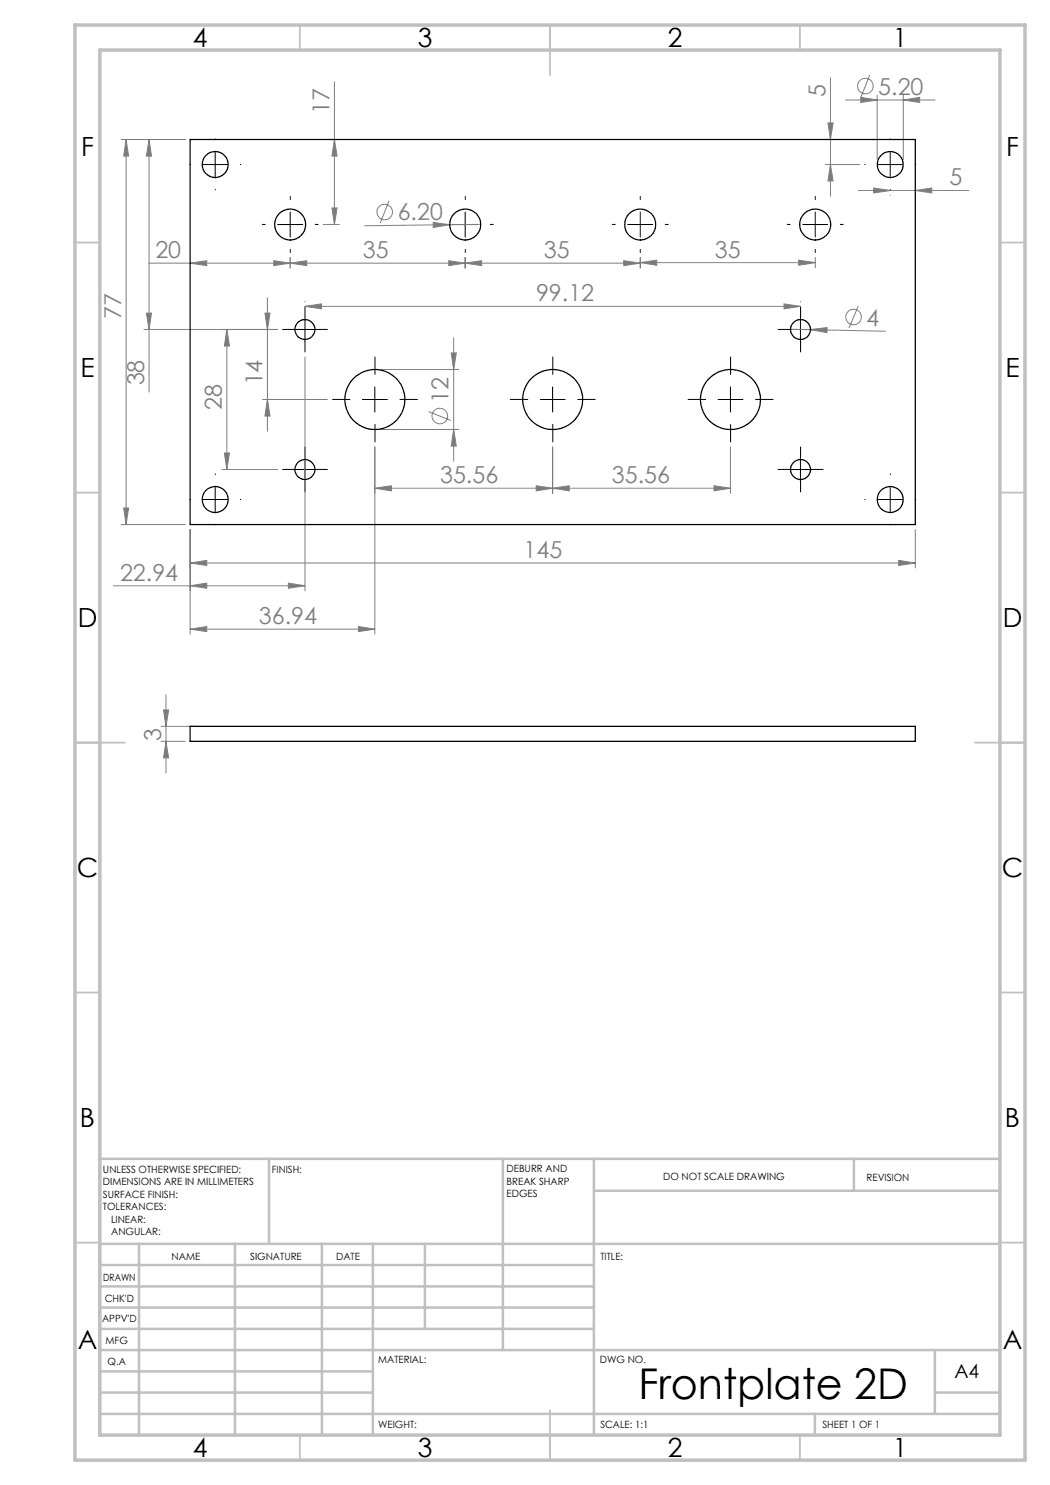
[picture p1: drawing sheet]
<svg xmlns="http://www.w3.org/2000/svg" width="210mm" height="297mm" viewBox="0 0 210 297" stroke-linecap="round" stroke-linejoin="round" font-family="sans-serif">
<g fill="none" stroke="#808080" stroke-width=".2">
<path d="M66.9 16.4v28.5M166.1 15.6v23.7M169.1 20h17.9M172.2 19.5l3.2 .5-3.2 .5zM174 15l-1.8 4.4M175.4 19v12.9M180.7 20l3.2-.5v1zM180.7 19v12.9M24.2 27.9h12.8M25.2 27.9l.5 3.3h-1zM25.2 27.9v77M29.8 27.9l.5 3.3h-1z"/>
<path d="M29.8 27.9v50.5M66.9 27.9l.5 3.3h-1zM165.1 32.9h6.8M165.6 24.6h1l-.5 3.3zM166.1 32.9l.5 3.3h-1zM171.7 38.1h22.1M174.7 37.6l3.3 .5-3.3 .5zM178 39v.1M183.1 38.1l3.2-.5v1zM29.8 52.6h98.3M38 52.6l3.3-.5v1zM53.5 59.5v26.8"/>
<path d="M54.8 52.1l3.2 .5-3.2 .5zM58 51.5v2.1M58 52.6l3.3-.5v1zM64.6 44.9h3.3M66.4 41.6h1l-.5 3.3zM77.8 40.2l-1.7 4.4M86.6 44.5l3.4 .4-3.4 .6zM89.7 52.1l3.3 .5-3.3 .5zM90 44.9l-17 .3M93 52.6l3.3-.5v1zM93 51.5v2.1M96.1 44.9h-6.1"/>
<path d="M124.7 52.1l3.4 .5-3.4 .5zM128.1 52.5l3.2-.5v1.1zM128.1 51.5v2.1M128.1 52.5h35M159.7 52l3.4 .5-3.4 .6zM163.1 51.5v2M29.3 62.6h1l-.5 3.3zM45.4 65.9l.5 3.3h-1zM45.4 65.9v28M52.5 79.9h13M53 62.6h1l-.5 3.3zM53.5 79.9l.5 3.3h-1z"/>
<path d="M55.5 65.9h-26.7M61 71.4v46.7M61 61.3l3.3-.5v1zM61 60.3v.1M61 61.3h99.1M76 73.9h15.8M90.2 70.6h1.1l-.6 3.3zM90.7 67.6v24.6M156.8 60.8l3.3 .5-3.3 .5zM158.1 65.9h4M160.1 60.3v.1M162.1 65.9l3.3-.4v1z"/>
<path d="M162.1 65.9l15 .3M171.7 61.2l-1.9 4.4M44.4 93.9h11.1M44.9 90.6h1l-.5 3.3zM75 97.6l3.3-.4v1zM75 89.4v37.4M75 97.6h71.1M76 85.9h15.8M85.7 82.3l4.5 1.8M90.7 85.9l.6 3.3h-1.1zM107.2 97.2l3.3 .4-3.3 .6zM110.5 97.6l3.3-.4v1z"/>
<path d="M110.5 89.4v9.3M142.8 97.2l3.3 .4-3.3 .6zM146.1 89.4v9.3M22.7 117.2h38.3M24.2 104.9h12.8M24.7 101.6h1l-.5 3.3zM38 117.2l3.3-.6v1zM38 105.9v20.9M38 112.6l3.3-.5v1zM38 112.6h145.1M57.7 116.6l3.3 .6-3.3 .4zM179.7 112.1l3.4 .5-3.4 .5z"/>
<path d="M183.1 105.9v7.7M33.2 138.9v15.7M38 125.8l3.3-.5v1zM38 125.8h37M71.7 125.3l3.3 .5-3.3 .5zM32.2 145.3h7.2M32.2 148.3h4.8M32.7 142h1l-.5 3.3zM33.2 148.3l.5 3.3h-1z"/>
<circle cx="173.1" cy="17.2" r="1.56"/>
<circle cx="76.9" cy="42.4" r="1.56"/>
<circle cx="170.7" cy="63.4" r="1.55"/>
<circle cx="88" cy="83.2" r="1.56"/>
</g>
<g fill="none" stroke="#000" stroke-width=".2" stroke-dasharray="15.2 1.3 1.3 1.3">
<path d="M38.1 32.9h-.1M43.1 27.9v-.1M43.1 37.9v.1M48.1 32.9h.1M58.1 39.9v-.6M93.1 39.9v-.6M128.1 39.9v-.6M163.1 39.9v-.6M173.1 32.9h-.1M178.1 27.9v-.1M178.1 37.9v.1M183.1 32.9h.1"/>
<path d="M53.1 44.9h-.6M58.1 49.9v.6M63.1 44.9h.6M88.1 44.9h-.6M93.1 49.9v.6M98.1 44.9h.6M123.1 44.9h-.6M128.1 49.9v.6M133.1 44.9h.6M158.1 44.9h-.6M163.1 49.9v.6M168.1 44.9h.6"/>
<path d="M58.5 65.9h-2M61 63.4v-2M61 68.4v2M63.5 65.9h2M70 79.9h-3.5M75 74.9v-3.5M80 79.9h3.5M105.6 79.9h-3.5M110.6 74.9v-3.5M115.6 79.9h3.5M141.1 79.9h-3.5M146.1 74.9v-3.5"/>
<path d="M151.1 79.9h3.5M157.6 65.9h-2M160.1 63.4v-2M160.1 68.4v2M162.6 65.9h2M38.1 99.9h-.1M43.1 94.9v-.1M48.1 99.9h.1M58.5 93.9h-2M61 91.4v-2M61 96.4v2M63.5 93.9h2"/>
<path d="M75 84.9v3.5M110.6 84.9v3.5M146.1 84.9v3.5M157.6 93.9h-2M160.1 91.4v-2M160.1 96.4v2M162.6 93.9h2M173.1 99.9h-.1M178.1 94.9v-.1M183.1 99.9h.1M43.1 104.9v.1M178.1 104.9v.1"/>
</g>
<g fill="none" stroke="#000" stroke-width=".2">
<path d="M40.5 32.9h5M43 30.4v5M175.5 32.9h5.1M178 30.4v5M55.5 44.9h5M58 42.4v5M90.6 44.9h4.9M93 42.4v5M125.6 44.9h4.9M128.1 42.4v5M160.5 44.9h5M163.1 42.4v5"/>
<path d="M58.5 65.9h5M61 63.4v5M72.5 79.9h5M75 77.4v5M108.1 79.9h4.9M110.5 77.4v5M143.6 79.9h5M146.1 77.4v5M157.6 65.9h5M160.1 63.4v5M40.5 99.9h5M43 97.4v5"/>
<path d="M58.5 93.9h5M61 91.4v5M157.6 93.9h5M160.1 91.4v5M175.5 99.9h5.1M178 97.4v5"/>
</g>
<g fill="none" stroke="#c0c0c0" stroke-width=".35">
<path d="M60 5v5M110 5v10M160 5v5M15 48.5h5M200 48.5h5M15 98.5h5M200 98.5h5M15 148.5h10M195 148.5h10M15 198.5h5M200 198.5h5M15 248.5h5"/>
<path d="M200 248.5h5M60 287v5M110 282v10M160 287v5"/>
</g>
<g fill="none" stroke="#c0c0c0" stroke-width=".5">
<path d="M53.8 231.8v17M100.6 231.8v38.2M118.8 231.8v55.2M118.8 238.2h81.2M170.8 231.8v6.4M200 231.8h-180v55.2M20 248.8h180M20 257.3h98.8M20 253h98.8M27.8 248.8v38.2M47 248.8v38.2M64.4 248.8v38.2"/>
<path d="M74.6 248.8v38.2M85 248.8v17M20 265.8h98.8M20 261.5h98.8M20 278.5h54.6M20 274.3h54.6M20 270h180M187 278.5h13M187 270v12.8M20 282.8h180M163 282.8v4.2"/>
</g>
<path d="M15 5h190v287h-190zM20 10h180v277h-180z" fill="none" stroke="#c0c0c0" stroke-width=".7"/>
<g fill="#808080">
<path d="M86.6 44.5l3.4 .4-3.4 .6z"/>
<path d="M162.1 65.9l3.3-.4v1z"/>
<path d="M54.8 52.1l3.2 .5-3.2 .5zM38 52.6l3.3-.5v1zM57.7 116.6l3.3 .6-3.3 .4zM38 117.2l3.3-.6v1zM71.7 125.3l3.3 .5-3.3 .5zM38 125.8l3.3-.5v1z"/>
<path d="M38 112.6l3.3-.5v1zM179.7 112.1l3.4 .5-3.4 .5zM172.2 19.5l3.2 .5-3.2 .5zM180.7 20l3.2-.5v1zM58 52.6l3.3-.5v1zM89.7 52.1l3.3 .5-3.3 .5zM93 52.6l3.3-.5v1zM124.7 52.1l3.4 .5-3.4 .5zM128.1 52.5l3.2-.5v1.1zM159.7 52l3.4 .5-3.4 .6zM174.7 37.6l3.3 .5-3.3 .5zM183.1 38.1l3.2-.5v1zM75 97.6l3.3-.4v1zM107.2 97.2l3.3 .4-3.3 .6zM110.5 97.6l3.3-.4v1zM142.8 97.2l3.3 .4-3.3 .6zM61 61.3l3.3-.5v1zM156.8 60.8l3.3 .5-3.3 .5z"/>
<path d="M24.7 101.6h1l-.5 3.3zM25.2 27.9l.5 3.3h-1zM66.4 41.6h1l-.5 3.3zM66.9 27.9l.5 3.3h-1zM166.1 32.9l.5 3.3h-1zM165.6 24.6h1l-.5 3.3zM29.3 62.6h1l-.5 3.3zM29.8 27.9l.5 3.3h-1z"/>
<path d="M32.7 142h1l-.5 3.3zM33.2 148.3l.5 3.3h-1zM53 62.6h1l-.5 3.3zM53.5 79.9l.5 3.3h-1zM45.4 65.9l.5 3.3h-1zM44.9 90.6h1l-.5 3.3zM90.2 70.6h1.1l-.6 3.3zM90.7 85.9l.6 3.3h-1.1z"/>
</g>
<g fill="none" stroke="#000" stroke-width=".25">
<path d="M38 27.9h145.1v77h-145.1zM38 145.3h145.1v3h-145.1z"/>
<circle cx="43" cy="32.9" r="2.61"/>
<circle cx="178" cy="32.9" r="2.61"/>
<circle cx="58" cy="44.9" r="3.1"/>
<circle cx="93" cy="44.9" r="3.1"/>
<circle cx="128" cy="44.9" r="3.1"/>
<circle cx="163.1" cy="44.9" r="3.1"/>
<circle cx="61" cy="65.9" r="2.01"/>
<circle cx="75" cy="79.9" r="6"/>
<circle cx="110.5" cy="79.9" r="6"/>
<circle cx="146.1" cy="79.9" r="6"/>
<circle cx="160.1" cy="65.9" r="1.99"/>
<circle cx="43" cy="99.9" r="2.61"/>
<circle cx="61" cy="93.9" r="2.01"/>
<circle cx="160.1" cy="93.9" r="1.99"/>
<circle cx="178" cy="99.9" r="2.61"/>
</g>
<text font-size="8.5" x="127.7" y="279.7">Frontplate 2D</text>
<g font-size="5.3">
<text x="38.5" y="9.5">4</text>
<text x="83.5" y="9.5">3</text>
<text x="133.6" y="9.5">2</text>
<text x="178.6" y="9.5">1</text>
<text x="16.2" y="31.2">F</text>
<text x="201.2" y="31.2">F</text>
<text x="16.1" y="75.5">E</text>
<text x="201.1" y="75.5">E</text>
<text x="15.5" y="125.5">D</text>
<text x="200.5" y="125.5">D</text>
<text x="15.4" y="175.5">C</text>
<text x="200.4" y="175.5">C</text>
<text x="16" y="225.5">B</text>
<text x="201" y="225.5">B</text>
<text x="15.5" y="269.7">A</text>
<text x="200.5" y="269.7">A</text>
<text x="38.5" y="291.5">4</text>
<text x="83.5" y="291.5">3</text>
<text x="133.6" y="291.5">2</text>
<text x="178.6" y="291.5">1</text>
</g>
<g font-size="4.7" fill="#808080">
<text x="65.9" y="22.8" transform="rotate(-90 65.9 22.8)">17</text>
<text x="165.1" y="19.4" transform="rotate(-90 165.1 19.4)">5</text>
<text x="175.7" y="18.9">5.20</text>
<text x="189.9" y="37.1">5</text>
<text x="79.5" y="44.1" transform="rotate(-1 79.5 44.1)">6.20</text>
<text x="31.1" y="51.6">20</text>
<text x="72.6" y="51.6">35</text>
<text x="108.8" y="51.6">35</text>
<text x="142.9" y="51.5">35</text>
<text x="24.2" y="63.8" transform="rotate(-90 24.2 63.8)">77</text>
<text x="107.2" y="60.2">99.12</text>
<text x="173.3" y="65.1" transform="rotate(1 173.3 65.1)">4</text>
<text x="28.8" y="77.1" transform="rotate(-90 28.8 77.1)">38</text>
<text x="52.5" y="77.1" transform="rotate(-90 52.5 77.1)">14</text>
<text x="44.4" y="82" transform="rotate(-90 44.4 82)">28</text>
<text x="89.7" y="80.6" transform="rotate(-90 89.7 80.6)">12</text>
<text x="88" y="96.6">35.56</text>
<text x="122.4" y="96.6">35.56</text>
<text x="104.7" y="111.6">145</text>
<text x="24" y="116.1">22.94</text>
<text x="51.8" y="124.8">36.94</text>
<text x="32.2" y="148.3" transform="rotate(-90 32.2 148.3)">3</text>
</g>
<text font-size="3.9" x="190.9" y="275.5">A4</text>
<g font-size="2">
<text x="20.6" y="234.6">UNLESS OTHERWISE SPECIFIED:</text>
<text x="20.6" y="237.1">DIMENSIONS ARE IN MILLIMETERS</text>
<text x="20.6" y="239.6">SURFACE FINISH:</text>
<text x="54.4" y="234.6">FINISH:</text>
<text x="101.3" y="234.5">DEBURR AND</text>
<text x="101.3" y="237">BREAK SHARP</text>
<text x="101.3" y="239.5">EDGES</text>
<text x="132.6" y="236">DO NOT SCALE DRAWING</text>
<text x="173.3" y="236.2">REVISION</text>
<text x="20.6" y="242.1">TOLERANCES:</text>
<text x="22.2" y="244.6">LINEAR:</text>
<text x="22.2" y="247.1">ANGULAR:</text>
<text x="34.3" y="252">NAME</text>
<text x="50" y="251.9">SIGNATURE</text>
<text x="67.2" y="251.9">DATE</text>
<text x="120.1" y="251.9">TITLE:</text>
<text x="20.6" y="256.1">DRAWN</text>
<text x="20.9" y="260.3">CHK'D</text>
<text x="20.4" y="264.4">APPV'D</text>
<text x="21.1" y="268.8">MFG</text>
<text x="21.5" y="273">Q.A</text>
<text x="75.6" y="272.5">MATERIAL:</text>
<text x="120" y="272.5">DWG NO.</text>
<text x="75.6" y="285.5">WEIGHT:</text>
<text x="120.1" y="285.6">SCALE: 1:1</text>
<text x="164.5" y="285.6">SHEET 1 OF 1</text>
</g>
</svg>
